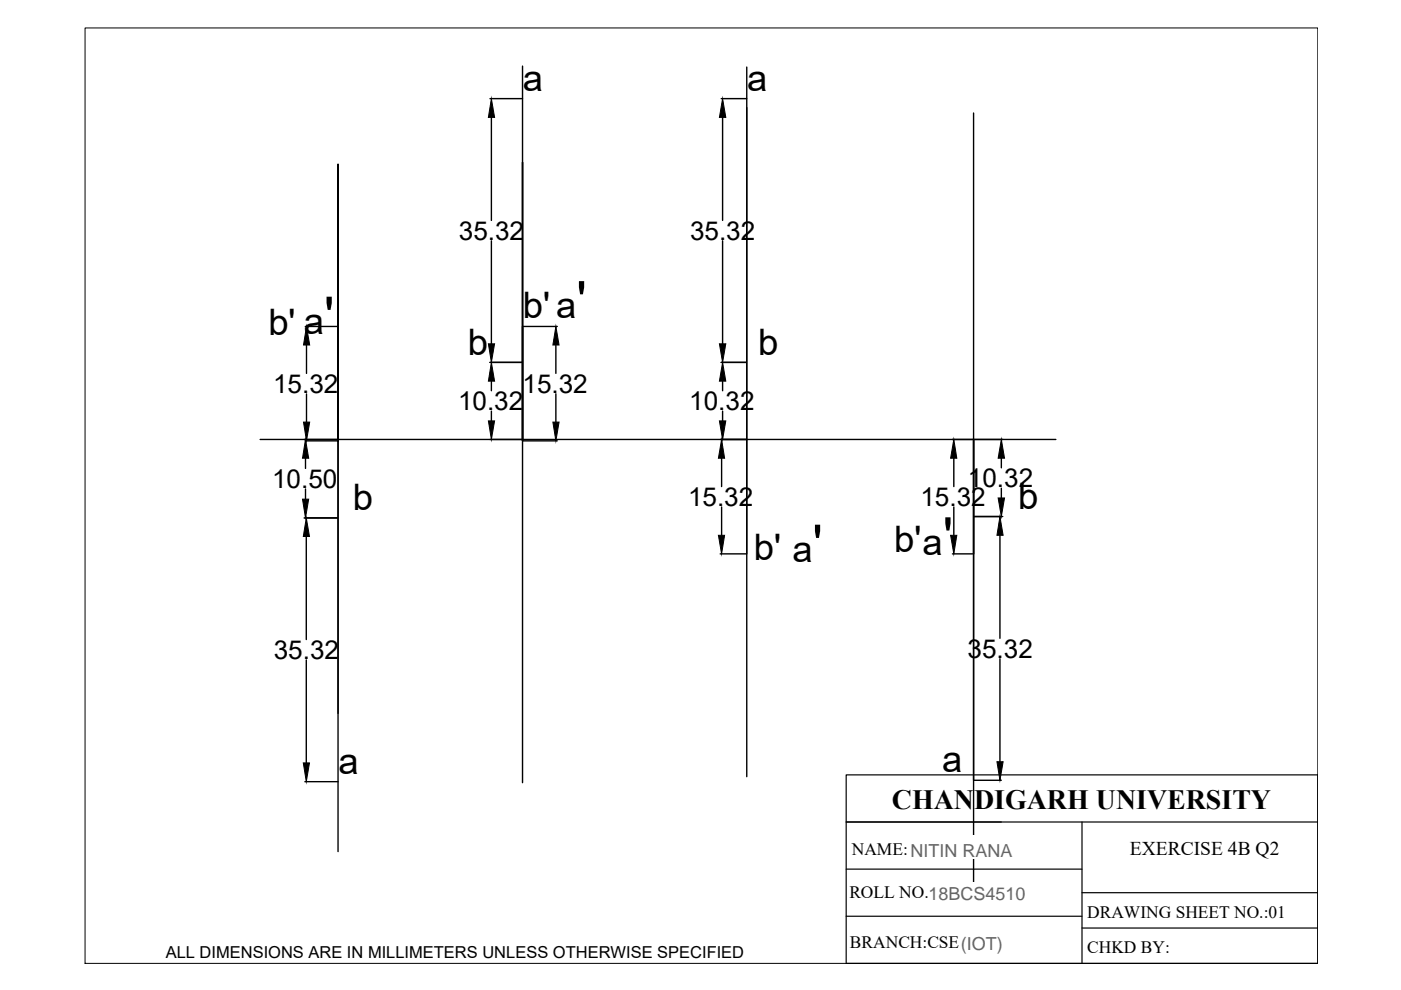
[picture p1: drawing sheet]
<svg xmlns="http://www.w3.org/2000/svg" width="297mm" height="210mm" viewBox="0 0 297 210" stroke-linecap="round" stroke-linejoin="round" font-family="sans-serif">
<!-- layer: thick continuous -->
<g fill="none" stroke="#000" stroke-width=".3">
<path d="M110.8 14v79.2M158.3 14.2v103.2M103.9 20.9h6.8M104.2 24.9v21.8M152.9 20.9h5.3M153.2 24.9v21.8M158.3 22.8v141.9M206.4 24v167.9M104.2 51.1v21.8M153.2 51.1v21.8M64.7 69.2h6.8M65 73.2v6"/>
<path d="M71.7 69.2v24.3v-58.7v116.5M103.9 76.8h6.8M110.8 69.2v24.3v-59.1v131.5M110.9 69.2h7.3M117.9 73.2v6M152.9 76.8h5.3M55.2 93.2h168.7M64.7 93.5h6.8M64.8 97.2v2.1M65 83.5v6M71.7 93.5v87.1M104.2 80.8v2"/>
<path d="M104.2 87.2v2M110.9 93.5h7.3M117.9 83.5v6M153 97.2v6M153.2 80.8v2M153.2 87.2v2M202.2 97.2v6M212.3 97.2v2M64.5 109.8h7M64.8 103.7v2.1M64.9 113.7v21.9M152.7 117.4h5.5"/>
<path d="M153 107.5v6M201.9 117.4h4.4M202.2 107.5v6M206.4 117.4v-24.2v72.2M206.5 109.5h6.1M212 113.5v21.8M212.3 103.5v2.1M64.9 139.9v21.9M212 139.7v21.8M64.6 165.7h6.9M206.5 165.4h5.8"/>
</g>
<g fill="#000" stroke="#000" stroke-width=".21">
<path d="M104.2 20.9l.7 4h-1.4zM153.2 20.9l.7 4h-1.4zM65 69.2l.7 4h-1.4zM103.5 72.9h1.4l-.7 3.9zM117.9 69.2l.6 4h-1.3zM152.5 72.9h1.4l-.7 3.9zM64.8 93.2l.6 4h-1.3zM64.3 89.5h1.4l-.7 4zM103.5 89.2h1.4l-.7 4zM104.2 76.8l.7 4h-1.4zM117.2 89.5h1.3l-.6 4zM153 93.2l.6 4h-1.3z"/>
<path d="M152.5 89.2h1.4l-.7 4zM153.2 76.8l.7 4h-1.4zM202.2 93.2l.7 4h-1.4zM212.3 93.2l.7 4h-1.4zM64.1 105.8h1.3l-.6 4zM64.9 109.8l.7 3.9h-1.3zM152.3 113.5h1.3l-.6 3.9zM201.5 113.5h1.4l-.7 3.9zM212 109.5l.7 4h-1.3zM211.6 105.6h1.4l-.7 3.9zM64.3 161.8h1.3l-.7 3.9zM211.4 161.5h1.3l-.7 3.9z"/>
</g>
<path d="M18 5.9h261.4v198.4h-261.4z" fill="none" stroke="#000" stroke-width=".21"/>
<!-- layer: 0 -->
<path d="M179.4 164.3h100v40h-100zM179.4 174.3h100M229.4 174.3v30M179.4 194.3h50M179.4 184.3h50M229.4 189.3h50M229.4 196.8h50" fill="none" stroke="#000" stroke-width=".25"/>
<g fill="#fff">
<path d="M193 177.1h20.4v5.1h-20.4z"/>
<path d="M197.1 187h19.3v5.4h-19.3z"/>
<path d="M204.2 195.7h4.3v6.6h-4.3z"/>
</g>
<g font-size="11.1">
<text x="68.7" y="70.8">'</text>
<text x="122.3" y="67.5">'</text>
<text x="172.3" y="119.2">'</text>
<text x="199.9" y="117.6">'</text>
</g>
<g font-size="7.7">
<text x="110.9" y="19.3">a</text>
<text x="158.4" y="19.3">a</text>
<text x="56.9" y="71.1">b' a</text>
<text x="110.9" y="67.5">b'a</text>
<text x="99.2" y="75.2">b</text>
<text x="160.7" y="75.2">b</text>
<text x="215.9" y="107.9">b</text>
<text x="74.8" y="108.1">b</text>
<text x="159.8" y="118.7">b' a</text>
<text x="189.6" y="117.1">b'a</text>
<text x="71.8" y="164">a</text>
<text x="199.7" y="163.8">a</text>
</g>
<text font-size="5.9" x="189.1" y="171.5">CHANDIGARH UNIVERSITY</text>
<g font-size="5.5">
<text x="97.3" y="50.8">35.32</text>
<text x="146.3" y="50.8">35.32</text>
<text x="57.9" y="83.3">15.32</text>
<text x="110.8" y="83.3">15.32</text>
<text x="97.1" y="87">10.32</text>
<text x="146.1" y="87">10.32</text>
<text x="57.7" y="103.5">10.50</text>
<text x="145.9" y="107.3">15.32</text>
<text x="195.2" y="107.3">15.32</text>
<text x="205.2" y="103.3">10.32</text>
<text x="58" y="139.7">35.32</text>
<text x="205.1" y="139.4">35.32</text>
</g>
<text font-size="4.1" x="239.6" y="181.3">EXERCISE 4B Q2</text>
<g font-size="3.8" fill="#666">
<text x="193" y="181.7">NITIN RANA</text>
<text x="196.9" y="190.9">18BCS4510</text>
<text x="203.7" y="201.5">(IOT)</text>
</g>
<g font-size="3.7">
<text x="180.6" y="181.3">NAME: PRASHANT</text>
<text x="180.1" y="190.5">ROLL NO.:18BCS1232</text>
<text x="230.5" y="194.7">DRAWING SHEET NO.:01</text>
<text x="180.2" y="201.1">BRANCH:CSE 3B</text>
<text x="230.5" y="202.1">CHKD BY:</text>
</g>
<text font-size="3.5" x="35.1" y="203.2">ALL DIMENSIONS ARE IN MILLIMETERS UNLESS OTHERWISE SPECIFIED</text>
</svg>
